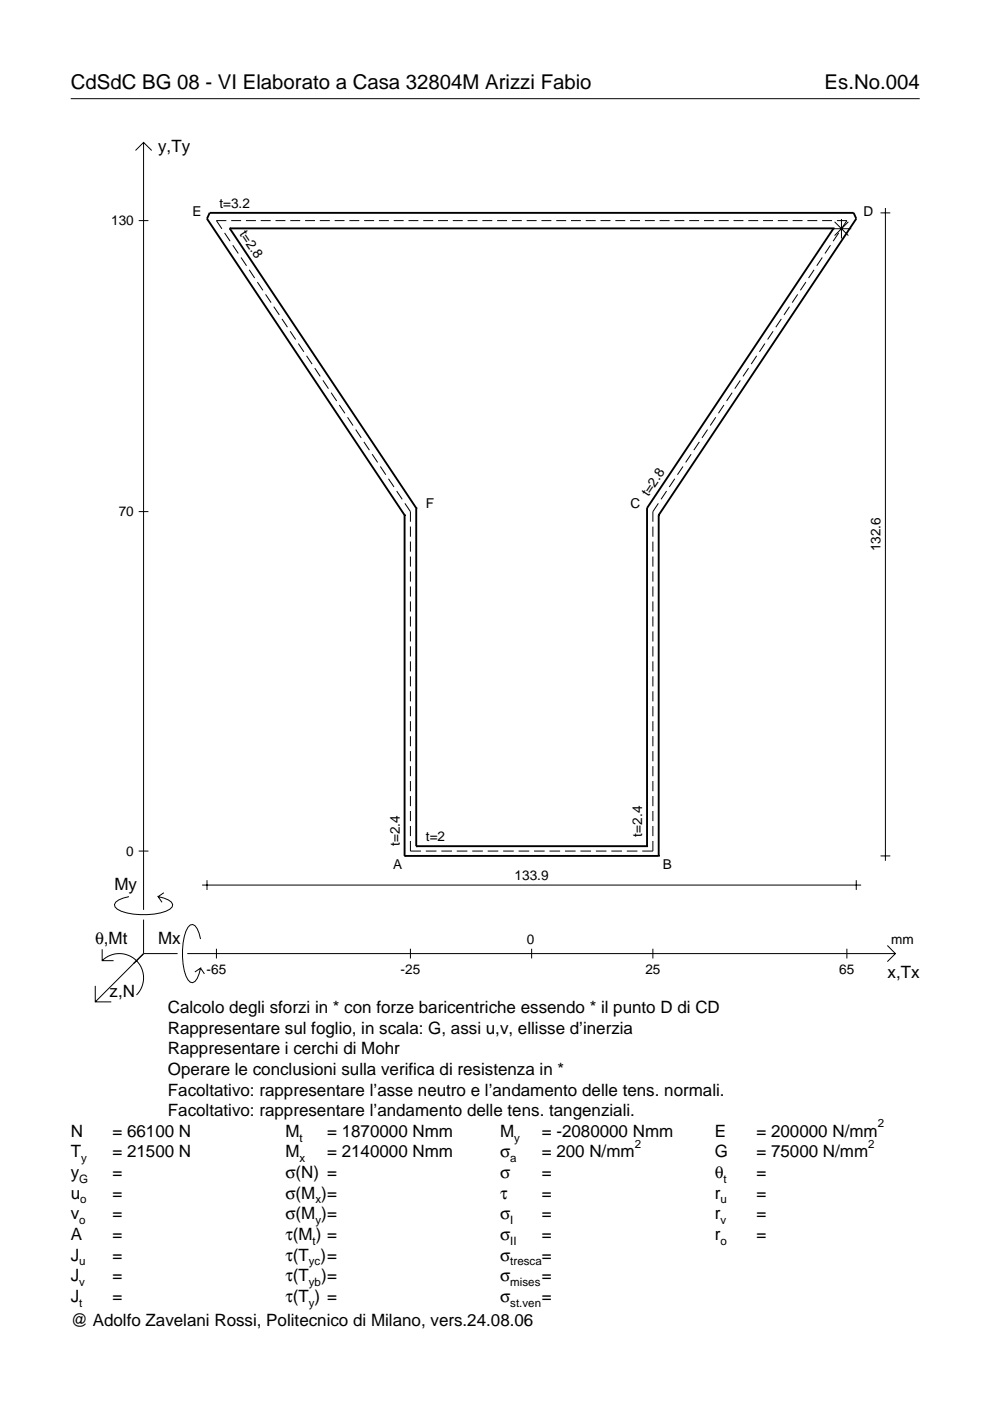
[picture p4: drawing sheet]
<svg xmlns="http://www.w3.org/2000/svg" width="210mm" height="297mm" viewBox="0 0 210 297" stroke-linecap="round" stroke-linejoin="round" font-family="sans-serif">
<g fill="none" stroke="#000" stroke-width=".21">
<path d="M15 20.9h180M28.7 31.9l1.7-1.7 1.8 1.7M30.4 30.2v162.7M29.4 46.8h2.1M47.6 49.4l1.2 1.7M48 46.8h-2.1l1.1 1.7M49 46.8h2.1M49.4 52l1.1 1.7M51.1 54.6l1.2 1.7M52.1 46.8h2.2M52.8 57.2l1.2 1.8M54.6 59.8l1.1 1.8"/>
<path d="M55.3 46.8h2.1M58.4 46.8h2.1M61.5 46.8h2.1M64.7 46.8h2.1M67.8 46.8h2.1M70.9 46.8h2.1M74.1 46.8h2.1M77.2 46.8h2.1M80.3 46.8h2.1M83.5 46.8h2.1M86.6 46.8h2.1M89.7 46.8h2.1"/>
<path d="M92.9 46.8h2.1M96 46.8h2.1M99.1 46.8h2.1M102.3 46.8h2.1M105.4 46.8h2.1M108.5 46.8h2.1M111.7 46.8h2.1M114.8 46.8h2.1M117.9 46.8h2.1M121.1 46.8h2.1M124.2 46.8h2.1M127.3 46.8h2.1"/>
<path d="M130.5 46.8h2.1M133.6 46.8h2.1M136.7 46.8h2.1M139.9 46.8h2.1M143 46.8h2.1M146.1 46.8h2.1M149.3 46.8h2.1M152.4 46.8h2.1M155.5 46.8h2.1M158.7 46.8h2.1M161.8 46.8h2.1M164.9 46.8h2.1"/>
<path d="M168.1 46.8h2.1M170.9 59.8l-1.2 1.8M171.2 46.8h2.1M172.6 57.2l-1.2 1.8M174.3 46.8h2.1M174.3 54.6l-1.1 1.7M176.1 52l-1.2 1.7M176.4 48.5h4.1M177 47l2.9 2.9M177.4 46.8h2.2l-1.2 1.7M177.8 49.4l-1.2 1.7M178.4 46.4v4.2"/>
<path d="M179.9 47l-2.9 2.9M186.7 45.1h2.1M187.7 44.1v138.4M56.3 62.4l1.2 1.8M58 65l1.2 1.8M59.8 67.6l1.1 1.8M61.5 70.2l1.2 1.8M63.3 72.8l1.1 1.8M65 75.4l1.2 1.8M66.7 78.1l1.2 1.7M158.7 78.1l-1.2 1.7M160.4 75.4l-1.1 1.8"/>
<path d="M162.2 72.8l-1.2 1.8M163.9 70.2l-1.2 1.8M165.7 67.6l-1.2 1.8M167.4 65l-1.2 1.8M169.1 62.4l-1.1 1.8M68.5 80.7l1.1 1.7M70.2 83.3l1.2 1.7M71.9 85.9l1.2 1.7M73.7 88.5l1.1 1.7M75.4 91.1l1.2 1.7M77.2 93.7l1.1 1.7M78.9 96.3l1.2 1.7"/>
<path d="M80.6 98.9l1.2 1.8M144.8 98.9l-1.2 1.8M146.5 96.3l-1.1 1.7M148.3 93.7l-1.2 1.7M150 91.1l-1.2 1.7M151.8 88.5l-1.2 1.7M153.5 85.9l-1.2 1.7M155.2 83.3l-1.1 1.7M157 80.7l-1.2 1.7M29.4 108.5h2.1M82.4 101.5l1.1 1.8M84.1 104.1l1.2 1.8"/>
<path d="M85.8 106.7l1.2 1.8v2.1M87 111.6v2.2M87 114.8v2.2M87 118v2.1M138.4 111.6v2.2M138.4 114.8v2.2M138.4 118v2.1M139.6 106.7l-1.2 1.8v2.1M141.3 104.1l-1.1 1.8M143.1 101.5l-1.2 1.8M87 121.2v2.1M87 124.3v2.2"/>
<path d="M87 127.5v2.2M87 130.7v2.1M87 133.9v2.1M87 137v2.2M138.4 121.2v2.1M138.4 124.3v2.2M138.4 127.5v2.2M138.4 130.7v2.1M138.4 133.9v2.1M138.4 137v2.2M87 140.2v2.2M87 143.4v2.1"/>
<path d="M87 146.6v2.1M87 149.7v2.2M87 152.9v2.2M87 156.1v2.1M87 159.3v2.1M138.4 140.2v2.2M138.4 143.4v2.1M138.4 146.6v2.1M138.4 149.7v2.2M138.4 152.9v2.2M138.4 156.1v2.1M138.4 159.3v2.1"/>
<path d="M87 178.3v2.1h2.3M87 162.4v2.2M87 165.6v2.2M87 168.8v2.1M87 172v2.1M87 175.1v2.2M138.4 178.3v2.1h-2.2M138.4 162.4v2.2M138.4 165.6v2.2M138.4 168.8v2.1M138.4 172v2.1M138.4 175.1v2.2"/>
<path d="M27.3 190.1a3.6 3.6 0 0 0-3 1.7l.1 .5a5.7 5.7 0 0 0 3.8 1.5 13.3 13.3 0 0 0 7.8-1l.5-.5 .1-.5a3.6 3.6 0 0 0-3.1-1.7l.8 1.2M29.4 180.4h2.1M30.4 195v7.2M34.7 189.3l-1.2 .8M42.5 199.1a3.6 3.6 0 0 0-1.7-3.1l-.5 .1a5.7 5.7 0 0 0-1.5 3.8 13.3 13.3 0 0 0 1 7.8l.5 .5 .5 .2a3.6 3.6 0 0 0 1.7-3.1l-1.2 .8M42.9 187.7h139.7M43.9 186.6v2.1M90.3 180.4h2.2M93.6 180.4h2.2M96.8 180.4h2.3M100.1 180.4h2.3M103.4 180.4h2.2"/>
<path d="M106.7 180.4h2.2M110 180.4h2.2M113.2 180.4h2.3M116.5 180.4h2.3M119.8 180.4h2.2M123.1 180.4h2.2M126.3 180.4h2.3M129.6 180.4h2.3M132.9 180.4h2.2M181.5 186.6v2.1M186.7 181.5h2.1M20.2 209v3.4h3.4"/>
<path d="M21.7 203.7a5.1 5.1 0 0 1 7.2 0 5.1 5.1 0 0 1 0 7.3M21.7 201.3v2.4h2.4M30.4 202.2l-10.2 10.2M30.4 202.2l-2 2M30.4 202.2h7.2M39.7 202.2h150.1M42.5 205.3l.8 1.2M45.9 201.2v2M87 201.2v2M112.7 201.2v2M138.4 201.2v2M179.6 201.2v2"/>
<path d="M188.1 200.5l1.7 1.7-1.7 1.7"/>
</g>
<g fill="none" stroke="#000" stroke-width=".4">
<path d="M48.7 48.4h.1M48.7 48.4h128M48.7 48.4l39.5 59.3M176.7 48.4h.1M176.7 48.4l-39.5 59.3M85.8 109.2h.1M85.8 109.2l-41.9-62.8 .5-1.3h136.6l.5 1.3-41.8 62.8M85.8 109.2v72.3M88.2 107.7h.1M88.2 107.7v71.7M137.2 107.7h.1M137.2 107.7v71.7"/>
<path d="M139.7 109.2h.1M139.7 109.2v72.3M88.2 179.4h.1M88.2 179.4h49M137.2 179.4h.1M85.8 181.5h.1M85.8 181.5h53.9M139.7 181.5h.1"/>
</g>
<g font-size="4.3">
<text x="15" y="18.9">CdSdC BG 08 - VI Elaborato a Casa 32804M Arizzi Fabio</text>
<text x="174.8" y="18.9">Es.No.004</text>
</g>
<g font-size="3.6">
<text x="33.5" y="32.3">y,Ty</text>
<text x="24.3" y="188.8">My</text>
<text x="20.1" y="200.1">θ,Mt</text>
<text x="33.5" y="200.1">Mx</text>
<text x="188.2" y="207.3">x,Tx</text>
<text x="23.2" y="211.4">z,N</text>
<text x="35.6" y="214.8">Calcolo degli sforzi in * con forze baricentriche essendo * il punto D di CD</text>
<text x="35.6" y="219.2">Rappresentare sul foglio, in scala: G, assi u,v, ellisse d’inerzia</text>
<text x="35.6" y="223.5">Rappresentare i cerchi di Mohr</text>
<text x="35.6" y="227.9">Operare le conclusioni sulla verifica di resistenza in *</text>
<text x="35.6" y="232.3">Facoltativo: rappresentare l’asse neutro e l’andamento delle tens. normali.</text>
<text x="35.6" y="236.7">Facoltativo: rappresentare l’andamento delle tens. tangenziali.</text>
<text x="15" y="241">N</text>
<text x="15" y="245.4">T</text>
<text x="23.8" y="245.4">= 21500 N</text>
<text x="23.8" y="241">= 66100 N</text>
<text x="60.5" y="241">M</text>
<text x="60.5" y="245.4">M</text>
<text x="69.3" y="241">= 1870000 Nmm</text>
<text x="69.3" y="245.4">= 2140000 Nmm</text>
<text x="106" y="245.4">σ</text>
<text x="106" y="241">M</text>
<text x="114.9" y="241">= -2080000 Nmm</text>
<text x="114.9" y="245.4">= 200 N/mm</text>
<text x="151.5" y="241">E</text>
<text x="151.5" y="245.4">G</text>
<text x="160.4" y="241">= 200000 N/mm</text>
<text x="160.4" y="245.4">= 75000 N/mm</text>
<text x="15" y="249.8">y</text>
<text x="23.8" y="249.8">=</text>
<text x="60.5" y="249.8">σ(N) =</text>
<text x="106" y="249.8">σ</text>
<text x="114.9" y="249.8">=</text>
<text x="151.5" y="249.8">θ</text>
<text x="160.4" y="249.8">=</text>
<text x="15" y="254.2">u</text>
<text x="23.8" y="254.2">=</text>
<text x="60.5" y="254.2">σ(M )=</text>
<text x="106" y="254.2">τ</text>
<text x="114.9" y="254.2">=</text>
<text x="151.5" y="254.2">r</text>
<text x="160.4" y="254.2">=</text>
<text x="15" y="258.5">v</text>
<text x="15" y="262.9">A</text>
<text x="23.8" y="262.9">=</text>
<text x="23.8" y="258.5">=</text>
<text x="60.5" y="258.5">σ(M )=</text>
<text x="60.5" y="262.9">τ(M ) =</text>
<text x="106" y="262.9">σ</text>
<text x="106" y="258.5">σ</text>
<text x="114.9" y="258.5">=</text>
<text x="114.9" y="262.9">=</text>
<text x="151.5" y="258.5">r</text>
<text x="151.5" y="262.9">r</text>
<text x="160.4" y="258.5">=</text>
<text x="160.4" y="262.9">=</text>
<text x="15" y="267.3">J</text>
<text x="23.8" y="267.3">=</text>
<text x="60.5" y="267.3">τ(T )=</text>
<text x="106" y="267.3">σ</text>
<text x="114.9" y="267.3">=</text>
<text x="15" y="271.7">J</text>
<text x="23.8" y="271.7">=</text>
<text x="60.5" y="271.7">τ(T</text>
<text x="68.1" y="271.7">)=</text>
<text x="106" y="271.7">σ</text>
<text x="114.9" y="271.7">=</text>
<text x="15" y="281.2">@ Adolfo Zavelani Rossi, Politecnico di Milano, vers.24.08.06</text>
<text x="15" y="276">J</text>
<text x="23.8" y="276">=</text>
<text x="60.5" y="276">τ(T ) =</text>
<text x="106" y="276">σ</text>
<text x="114.9" y="276">=</text>
</g>
<g font-size="2.9">
<text x="23.6" y="47.8">130</text>
<text x="40.8" y="45.9">E</text>
<text x="46.5" y="44.1">t=3.2</text>
<text x="183.1" y="45.9">D</text>
<text x="50.7" y="49.6" transform="rotate(56 50.7 49.6)">t=2.8</text>
<text x="90.3" y="107.7">F</text>
<text x="133.6" y="107.7">C</text>
<text x="137.5" y="105.4" transform="rotate(-56 137.5 105.4)">t=2.8</text>
<text x="25.2" y="109.5">70</text>
<text x="186.7" y="116.9" transform="rotate(-90 186.7 116.9)">132.6</text>
<text x="84.7" y="179.4" transform="rotate(-90 84.7 179.4)">t=2.4</text>
<text x="90.3" y="178.4">t=2</text>
<text x="136.2" y="177.4" transform="rotate(-90 136.2 177.4)">t=2.4</text>
<text x="26.8" y="181.4">0</text>
<text x="83.4" y="184.2">A</text>
<text x="140.5" y="184.2">B</text>
<text x="109.1" y="186.6">133.9</text>
<text x="111.7" y="200.1">0</text>
<text x="189" y="200.1">mm</text>
<text x="43.8" y="206.6">-65</text>
<text x="84.9" y="206.6">-25</text>
<text x="136.8" y="206.6">25</text>
<text x="178" y="206.6">65</text>
</g>
<g font-size="2.4">
<text x="186.1" y="239">2</text>
<text x="63.5" y="242">t</text>
<text x="109" y="242">y</text>
<text x="134.6" y="243.4">2</text>
<text x="184.1" y="243.4">2</text>
<text x="16.8" y="250.8">G</text>
<text x="17.2" y="246.4">y</text>
<text x="63.5" y="246.4">x</text>
<text x="108.2" y="246.4">a</text>
<text x="153.4" y="250.8">t</text>
<text x="17" y="255.2">o</text>
<text x="66.9" y="255.2">x</text>
<text x="152.7" y="255.2">u</text>
<text x="16.8" y="259.5">o</text>
<text x="66.3" y="263.9">t</text>
<text x="66.9" y="259.5">y</text>
<text x="108.2" y="259.5">I</text>
<text x="108.2" y="263.9">II</text>
<text x="152.7" y="259.5">v</text>
<text x="152.7" y="263.9">o</text>
<text x="16.8" y="268.3">u</text>
<text x="65.5" y="268.3">yc</text>
<text x="108.2" y="268.3">tresca</text>
<text x="16.8" y="272.7">v</text>
<text x="65.5" y="272.7">yb</text>
<text x="108.2" y="272.7">mises</text>
<text x="16.8" y="277">t</text>
<text x="65.5" y="277">y</text>
<text x="108.2" y="277">st.ven</text>
</g>
</svg>
